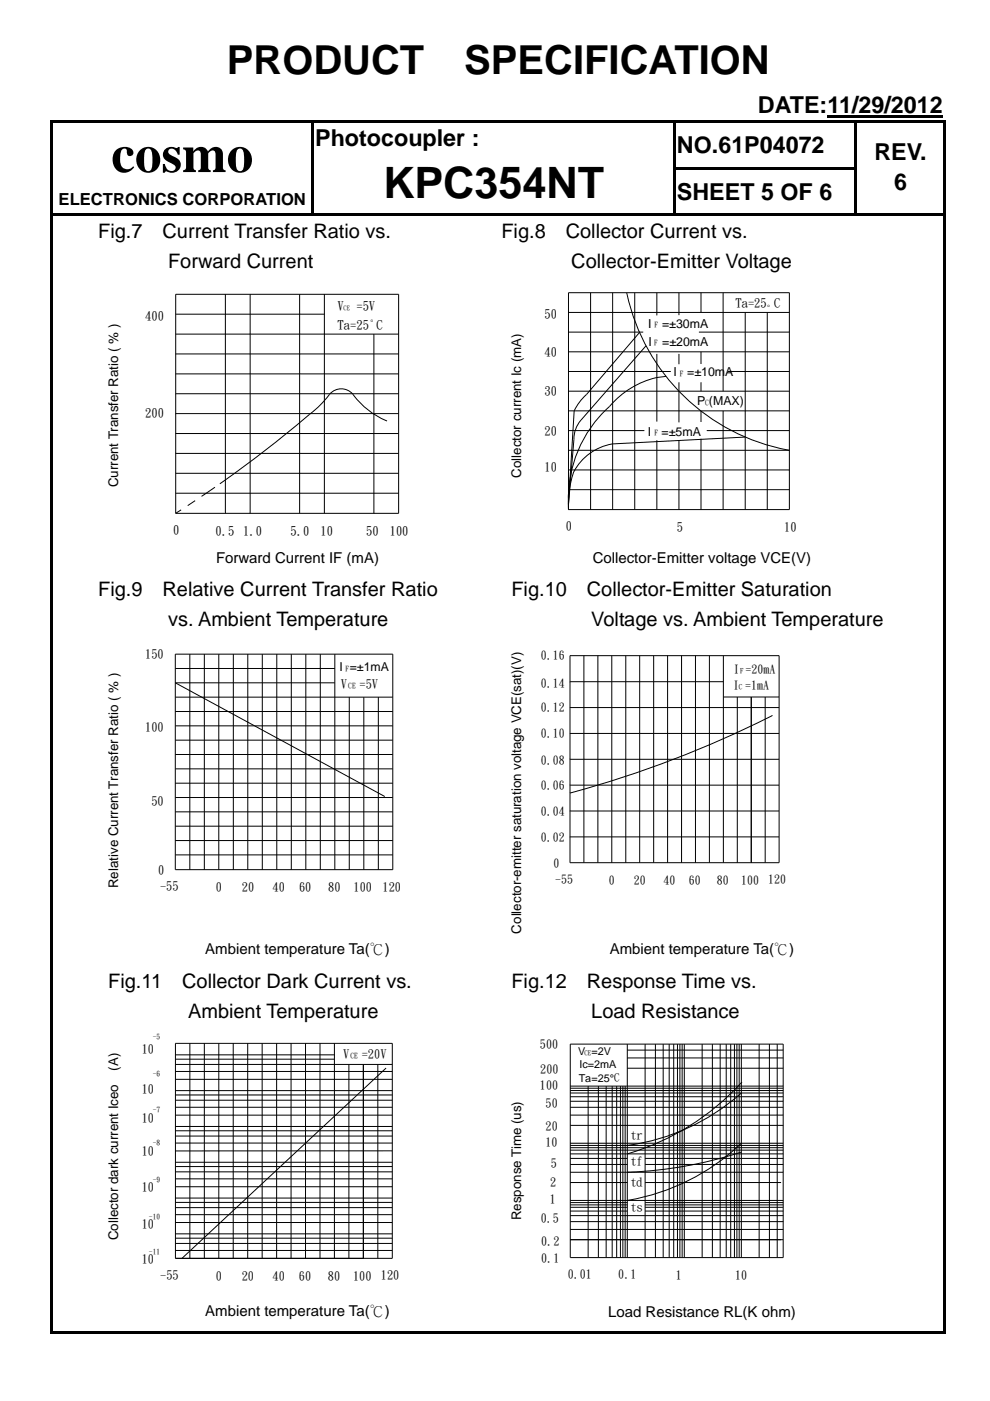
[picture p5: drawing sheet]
<svg xmlns="http://www.w3.org/2000/svg" width="210mm" height="297mm" viewBox="0 0 210 297" stroke-linecap="round" stroke-linejoin="round" font-family="sans-serif">
<g fill="#000">
<path d="M10.7 25.4h.5v.6h-.5zM10.7 25.4h190v.6h-190zM10.7 26h.5v9.4h-.5zM10.7 35.4h.5v.5h-.5zM66.1 26h.5v9.4h-.5zM66.1 35.4h.5v.5h-.5zM142.8 26h.6v9.4h-.6zM142.8 35.4h39v.5h-39zM175.5 24.5h24.4v.5h-24.4zM181.3 26h.5v9.4h-.5zM200.2 26h.5v9.4h-.5zM200.2 35.4h.5v.5h-.5z"/>
<path d="M10.7 35.9h.5v9.4h-.5zM10.7 45.3h190v.5h-190zM66.1 35.9h.5v9.4h-.5zM142.8 35.9h.6v9.4h-.6zM181.3 35.9h.5v9.4h-.5zM200.2 35.9h.5v9.4h-.5zM10.7 45.8h.5v236.9h-.5zM10.7 282.2h189.5v.5h-189.5zM200.2 45.8h.5v236.9h-.5zM200.2 282.2h.5v.5h-.5z"/>
</g>
<g fill="none" stroke="#000" stroke-width=".21">
<path d="M37.3 66.6h31.5M37.3 79.3h47.3M37.3 75h47.3M37.3 70.8h47.3M37.3 62.4h47.3v46.4h-47.3zM47.8 62.4v46.4M53.1 62.4v46.4M63.6 62.4v46.4M68.8 62.4v46.4M79.3 70.8v38M120.6 70.4h15.8M120.6 78.8h21.7"/>
<path d="M120.6 62.1h46.8v45.9h-46.8zM120.6 66.2h46.8M120.6 74.6h46.8M125.3 62.1v45.9M129.9 62.1v45.9M132.9 62.1a43 43 0 0 0 34.5 33.4h-46.8M134.6 62.1v45.9M135.6 70.5l-11.2 13.1a11.1 11.1 0 0 0-2.6 3.5l-1.2 19.8M137 73.3l-13.8 15.8a6 6 0 0 0-1.5 4.1l-1.1 13.7M139.3 75v14.4M139.3 62.1v4.8M141.3 79.8a18.1 18.1 0 0 0-12.2 6.5 26.2 26.2 0 0 0-8.5 20.6"/>
<path d="M144 75v2.2M144 62.1v4.7M148.2 70.4h19.2M148.7 62.1v4.1M148.7 74.6v2.6M153.4 62.1v20.8M154.4 78.8h13M158.1 66.2v41.8M162.7 66.2v41.8M37.3 96.1h47.3M37.3 91.9h47.3M37.3 87.7h47.3"/>
<path d="M37.3 83.5h47.3M82.1 89.3a17 17 0 0 1-7.3-5.8 3.3 3.3 0 0 0-5.5 .8l-.4 .6a143.3 143.3 0 0 1-13.2 11l-9.1 6.7M120.6 91.3h16.1M120.6 82.9h46.8M120.6 87.1h46.8M120.6 99.6h46.8M139.3 93.3v14.7M144 93.4v14.6M144 81v8.5M148.7 81v1.9M148.7 87.1v2.4M148.7 93v15"/>
<path d="M149.9 91.3h17.5M153.4 87.1v20.9M158.1 92.7l-28.2 1.4a10.8 10.8 0 0 0-8.6 7 21.3 21.3 0 0 0-.7 6.9M37.3 104.6h47.3M37.3 100.4h47.3M38.4 108.1l-1.1 .7M41.4 106.2l-1.6 1M45.6 103.3l-2.9 1.9M120.6 103.8h46.8M37.2 138.7h46.1v45.7h-46.1zM40.3 138.7v45.7M43.3 138.7v45.7"/>
<path d="M46.4 138.7v45.7M49.5 138.7v45.7M52.6 138.7v45.7M55.6 138.7v45.7M58.7 138.7v45.7M61.8 138.7v45.7M64.9 138.7v45.7M67.9 138.7v45.7M71 138.7v45.7M120.9 139h44.3v43.9h-44.3zM123.8 139v43.9M126.8 139v43.9"/>
<path d="M129.8 139v43.9M132.7 139v43.9M135.7 139v43.9M138.6 139v43.9M141.6 139v43.9M144.6 139v43.9M147.5 139v43.9M150.5 139v43.9M153.4 139v43.9M37.2 147.8h46.1M37.2 160h46.1M37.2 156.9h46.1"/>
<path d="M37.2 153.9h46.1M37.2 150.9h46.1M37.2 141.7h33.8M71 144.8h-33.8l44.4 24.1M74.1 147.8v36.6M77.2 147.8v36.6M80.2 147.8v36.6M120.9 144.5h32.5M120.9 150h44.3M120.9 155.5h44.3M153.4 147.8h11.8M156.4 147.8v35.1"/>
<path d="M159.3 147.8v35.1M162.3 147.8v35.1M163.9 151.7a226.7 226.7 0 0 1-43 16.4M37.2 178.2h46.1M37.2 175.2h46.1M37.2 172.1h46.1M37.2 169.1h46.1M37.2 166.1h46.1M37.2 163h46.1M120.9 161h44.3M120.9 166.5h44.3M120.9 171.9h44.3"/>
<path d="M120.9 177.4h44.3M37.2 181.3h46.1M37.2 236.4h46M37.2 231.2h46M37.2 232.2h46M37.2 233.3h46M37.2 234.8h46M37.2 238.8h46M37.2 239.7h46M37.2 225.7h46M37.2 227.2h46M37.2 228.8h46"/>
<path d="M37.2 221.2h46v45.6h-46zM37.2 223.6h33.7M37.2 224.6h33.7M40.3 221.2v45.6M43.3 221.2v45.6M46.4 221.2v45.6M49.5 221.2v45.6M52.5 221.2v45.6M55.6 221.2v45.6M58.7 221.2v45.6M61.7 221.2v45.6M64.8 221.2v45.6"/>
<path d="M67.9 221.2v45.6M70.9 221.2v45.6M74 225.7v41.1M77.1 225.7v41.1M80.1 225.7v41.1M81.9 226.5l-43.3 40.3M121 238.6h45.1M121 221.4h45.1v45.2h-45.1zM121 230.3h45.1M121 230.7h45.1M121 231.2h45.1M121 231.7h45.1"/>
<path d="M121 232.5h45.1M121 233.5h45.1M121 234.8h45.1M121 236.4h45.1M124.7 230.3v36.3M126.9 230.3v36.3M128.6 230.3v36.3M129.8 230.3v36.3M130.8 230.3v36.3M131.6 230.3v36.3M132.1 230.3v36.3M132.6 230.3v36.3"/>
<path d="M133.1 221.4v45.2M133.1 226.5h33M133.1 222.6h33M133.1 224.3h33M136.8 221.4v45.2M139 221.4v45.2M140.7 221.4v45.2M141.9 221.4v45.2M142.9 221.4v45.2M143.7 221.4v45.2M144.2 221.4v45.2M144.7 221.4v45.2"/>
<path d="M145.1 221.4v45.2M148.9 221.4v45.2M151.1 221.4v45.2M152.7 221.4v45.2M154 221.4v45.2M155 221.4v45.2M155.8 221.4v45.2M156.3 221.4v45.2M156.8 221.4v45.2M157.2 221.4v45.2M157.2 231.7a45.2 45.2 0 0 1-24.1 11.2M157.4 229.4a52.8 52.8 0 0 1-24.3 15.2"/>
<path d="M161 221.4v45.2M163.2 221.4v45.2M164.8 221.4v45.2M37.2 240.9h46M37.2 242.3h46M37.2 246.4h46M37.2 247.3h46M37.2 248.5h46M37.2 249.9h46M37.2 251.6h46M37.2 254h46M37.2 254.9h46"/>
<path d="M37.2 256h46M37.2 257.5h46M37.2 259.2h46M83.2 244h-46M121 250.7h12.1M121 246.9h12.1M121 245.6h12.1M121 255h12.1M121 256h12.1M121 256.8h12.1M121 255.5h12.1M121 243.9h45.1"/>
<path d="M121 248.5h45.1M121 244.6h45.1M121 243.3h45.1M121 242.9h45.1M121 242.4h45.1M121 254.5h45.1M121 257.7h45.1M121 259h45.1M136.8 250.7h28.9M136.8 246.9h29.3M136.8 245.6h29.3M136.8 255h29.3"/>
<path d="M136.8 256h29.3M136.8 256.8h29.3M136.8 255.5h29.3M157.2 244.3a88.1 88.1 0 0 1-24.1 4.2M157.2 242.4a46 46 0 0 1-24.1 12.1M37.2 262.5h46M37.2 263.6h46M37.2 265.1h46M37.2 261.6h46M121 262.8h45.1M121 260.7h45.1"/>
</g>
<text font-size="11.3" x="23.6" y="36.5">cosmo</text>
<text font-size="9.2" x="81.3" y="42">KPC354NT</text>
<g font-size="8.5">
<text x="48.1" y="15.7">PRODUCT</text>
<text x="98.5" y="15.7">SPECIFICATION</text>
</g>
<g font-size="4.9">
<text x="160.8" y="24">DATE:11/29/2012</text>
<text x="66.9" y="30.9">Photocoupler :</text>
<text x="143.6" y="32.5">NO.61P04072</text>
<text x="185.5" y="34">REV.</text>
<text x="189.6" y="40.3">6</text>
<text x="143.6" y="42.4">SHEET 5 OF 6</text>
</g>
<g font-size="4.2">
<text x="20.8" y="50.5">Fig.7</text>
<text x="34.5" y="50.5">Current Transfer Ratio vs.</text>
<text x="106.4" y="50.5">Fig.8</text>
<text x="120" y="50.5">Collector Current vs.</text>
<text x="35.7" y="56.9">Forward Current</text>
<text x="121.2" y="56.9">Collector-Emitter Voltage</text>
<text x="20.8" y="126.4">Fig.9</text>
<text x="34.5" y="126.4">Relative Current Transfer Ratio</text>
<text x="108.5" y="126.4">Fig.10</text>
<text x="124.5" y="126.4">Collector-Emitter Saturation</text>
<text x="35.7" y="132.8">vs. Ambient Temperature</text>
<text x="125.4" y="132.8">Voltage vs. Ambient Temperature</text>
<text x="23" y="209.5">Fig.11</text>
<text x="38.6" y="209.5">Collector Dark Current vs.</text>
<text x="108.5" y="209.5">Fig.12</text>
<text x="124.5" y="209.5">Response Time vs.</text>
<text x="39.9" y="215.9">Ambient Temperature</text>
<text x="125.4" y="215.9">Load Resistance</text>
</g>
<text font-size="3.5" x="12.4" y="43.4">ELECTRONICS CORPORATION</text>
<g font-size="3.2">
<text x="45.8" y="119.5">Forward Current IF (mA)</text>
<text x="125.7" y="119.5">Collector-Emitter voltage VCE(V)</text>
<text x="43.5" y="202.3">Ambient temperature Ta(℃)</text>
<text x="129.3" y="202.3">Ambient temperature Ta(℃)</text>
<text x="43.5" y="279.1">Ambient temperature Ta(℃)</text>
<text x="129" y="279.3">Load Resistance RL(K ohm)</text>
</g>
<g font-size="2.8">
<text x="110.6" y="101.3" transform="rotate(-90 110.6 101.3)">Collector current Ic (mA)</text>
<text x="25" y="103.3" transform="rotate(-90 25 103.3)">Current Transfer Ratio ( % )</text>
<text x="25" y="188.3" transform="rotate(-90 25 188.3)">Relative Current Transfer Ratio ( % )</text>
<text x="110.6" y="197.9" transform="rotate(-90 110.6 197.9)">Collector-emitter saturation voltage VCE(sat)(V)</text>
<text x="25" y="227" transform="rotate(-90 25 227)">(A)</text>
<text x="25" y="263" transform="rotate(-90 25 263)">Collector dark current Iceo</text>
<text x="110.6" y="258.7" transform="rotate(-90 110.6 258.7)">Response Time (us)</text>
</g>
<g font-size="2.7">
<text x="71.6" y="65.8">V</text>
<text x="75.6" y="65.8">=5V</text>
<text x="156" y="65.1">Ta=25 C</text>
<text x="164.8" y="65.6" transform="rotate(-90 164.8 65.6)">°</text>
<text x="30.8" y="67.8">400</text>
<text x="71.6" y="69.7">Ta=25°C</text>
<text x="115.5" y="67.4">50</text>
<text x="115.5" y="75.5">40</text>
<text x="115.5" y="83.7">30</text>
<text x="30.8" y="88.4">200</text>
<text x="115.5" y="92.1">20</text>
<text x="115.5" y="99.8">10</text>
<text x="36.7" y="113.3">0</text>
<text x="45.7" y="113.5">0.5 1.0</text>
<text x="61.6" y="113.5">5.0</text>
<text x="68" y="113.5">10</text>
<text x="77.7" y="113.5">50</text>
<text x="82.7" y="113.5">100</text>
<text x="120" y="112.5">0</text>
<text x="143.5" y="112.7">5</text>
<text x="166.3" y="112.7">10</text>
</g>
<g font-size="2.6">
<text x="137.5" y="69.5">I</text>
<text x="140.4" y="69.5">=±30mA</text>
<text x="137.6" y="73.4">I</text>
<text x="140.5" y="73.4">=±20mA</text>
<text x="142.8" y="79.7">I</text>
<text x="145.8" y="79.7">=±10mA</text>
<text x="147.9" y="85.9">P (MAX)</text>
<text x="137.4" y="92.4">I</text>
<text x="140.3" y="92.4">=±5mA</text>
<text x="30.8" y="139.5">150</text>
<text x="72" y="142.3">I =±1mA</text>
<text x="72.3" y="145.9">V</text>
<text x="76.3" y="145.9">=5V</text>
<text x="30.8" y="154.9">100</text>
<text x="32.1" y="170.6">50</text>
<text x="33.5" y="185.4">0</text>
<text x="33.9" y="188.8">-55</text>
<text x="45.8" y="189">0</text>
<text x="51.3" y="189">20</text>
<text x="57.8" y="189">40</text>
<text x="63.4" y="189">60</text>
<text x="69.6" y="189">80</text>
<text x="75" y="189">100</text>
<text x="81.1" y="189">120</text>
<text x="30.1" y="223.2">10</text>
<text x="72.8" y="224.3">V</text>
<text x="76.7" y="224.3">=20V</text>
<text x="114.5" y="222.2">500</text>
<text x="114.6" y="227.4">200</text>
<text x="30.1" y="231.7">10</text>
<text x="114.5" y="230.9">100</text>
<text x="30.1" y="237.8">10</text>
<text x="115.7" y="234.8">50</text>
<text x="115.7" y="239.7">20</text>
<text x="30.1" y="244.8">10</text>
<text x="115.7" y="243">10</text>
<text x="133.7" y="241.5">tr</text>
<text x="116.7" y="251.4">2</text>
<text x="116.9" y="247.5">5</text>
<text x="133.7" y="247.1">tf</text>
<text x="133.7" y="251.4">td</text>
<text x="30.1" y="252.5">10</text>
<text x="116.6" y="255.1">1</text>
<text x="133.7" y="256.8">ts</text>
<text x="30.1" y="260.4">10</text>
<text x="114.7" y="259.2">0. 5</text>
<text x="114.8" y="264">0. 2</text>
<text x="30.1" y="267.8">10</text>
<text x="114.8" y="267.6">0. 1</text>
<text x="34" y="271.2">-55</text>
<text x="45.8" y="271.4">0</text>
<text x="51.3" y="271.4">20</text>
<text x="57.8" y="271.4">40</text>
<text x="63.4" y="271.4">60</text>
<text x="69.5" y="271.4">80</text>
<text x="74.9" y="271.4">100</text>
<text x="80.8" y="271.3">120</text>
<text x="120.4" y="270.9">0. 01</text>
<text x="131.1" y="270.9">0. 1</text>
<text x="143.3" y="271.1">1</text>
<text x="155.9" y="271.1">10</text>
</g>
<g font-size="2.5">
<text x="114.7" y="139.8">0. 16</text>
<text x="155.6" y="142.6">I =20mA</text>
<text x="114.7" y="145.6">0. 14</text>
<text x="155.5" y="146">I =1mA</text>
<text x="114.7" y="150.7">0. 12</text>
<text x="114.7" y="156.4">0. 10</text>
<text x="114.7" y="162.1">0. 08</text>
<text x="114.7" y="167.3">0. 06</text>
<text x="114.7" y="172.8">0. 04</text>
<text x="114.7" y="178.2">0. 02</text>
<text x="117.4" y="183.9">0</text>
<text x="117.8" y="187.1">-55</text>
<text x="129.1" y="187.3">0</text>
<text x="134.5" y="187.3">20</text>
<text x="140.7" y="187.3">40</text>
<text x="146.1" y="187.3">60</text>
<text x="152.1" y="187.3">80</text>
<text x="157.2" y="187.3">100</text>
<text x="162.9" y="187.2">120</text>
</g>
<g font-size="2.3">
<text x="122.7" y="223.7">V =2V</text>
<text x="122.9" y="226.5">Ic=2mA</text>
<text x="122.7" y="229.4">Ta=25°C</text>
</g>
<g font-size="1.6">
<text x="138.8" y="69.2">F</text>
<text x="138.7" y="73.1">F</text>
<text x="144.2" y="79.7">F</text>
<text x="149.6" y="86">C</text>
<text x="138.8" y="92.3">F</text>
<text x="73.3" y="142.3">F</text>
<text x="73.9" y="145.8">CE</text>
<text x="32.4" y="220.3">-5</text>
<text x="74.3" y="224.4">CE</text>
<text x="32.4" y="228.1">-6</text>
<text x="32.4" y="235.9">-7</text>
<text x="32.4" y="242.8">-8</text>
<text x="32.4" y="250.5">-9</text>
<text x="31.6" y="258.4">-10</text>
<text x="31.6" y="265.8">-11</text>
</g>
<g font-size="1.5">
<text x="157" y="142.6">F</text>
<text x="156.7" y="146.1">C</text>
</g>
<text font-size="1.4" x="124" y="223.7">CE</text>
<text font-size="1.3" x="72.9" y="65.8">CE</text>
</svg>
